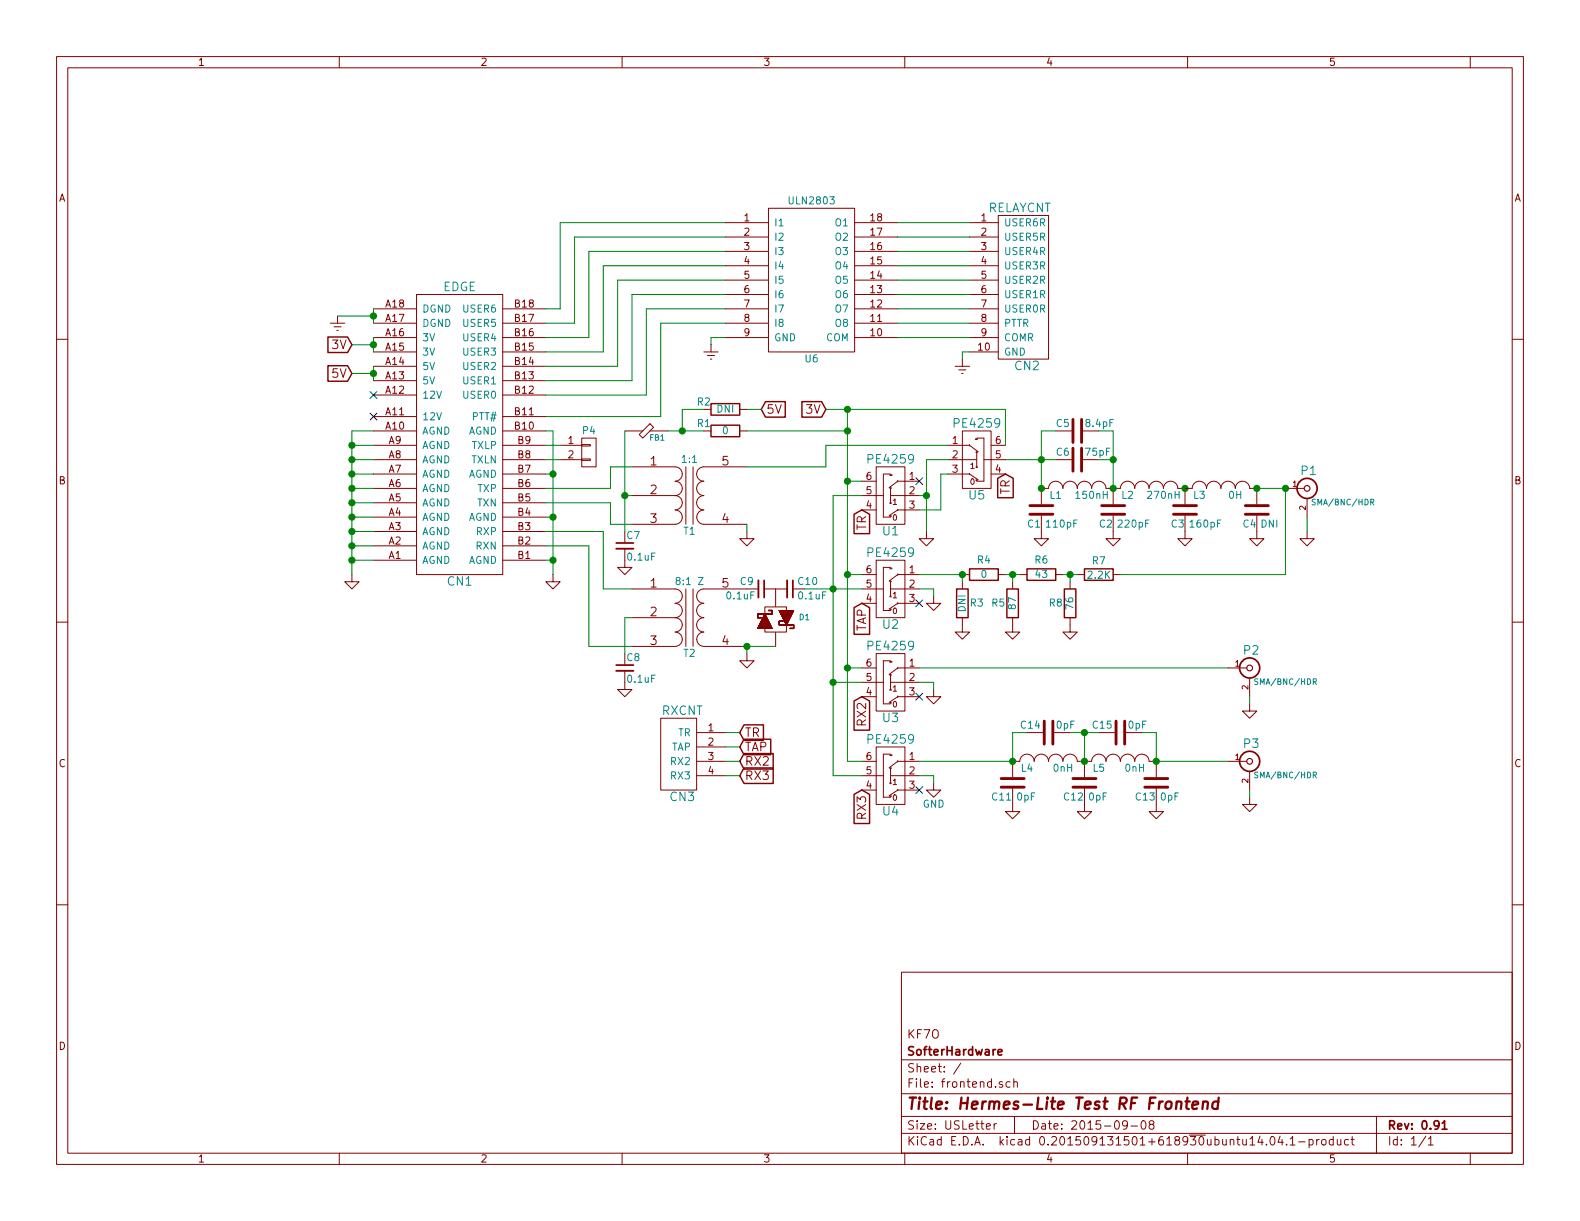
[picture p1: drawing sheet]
EESchema Schematic File Version 2
LIBS:frontend-rescue
LIBS:power
LIBS:device
LIBS:transistors
LIBS:conn
LIBS:linear
LIBS:regul
LIBS:74xx
LIBS:cmos4000
LIBS:adc-dac
LIBS:memory
LIBS:xilinx
LIBS:microcontrollers
LIBS:dsp
LIBS:microchip
LIBS:analog_switches
LIBS:motorola
LIBS:texas
LIBS:intel
LIBS:audio
LIBS:interface
LIBS:digital-audio
LIBS:philips
LIBS:display
LIBS:cypress
LIBS:siliconi
LIBS:opto
LIBS:atmel
LIBS:contrib
LIBS:valves
LIBS:hermeslite
LIBS:frontend-cache
EELAYER 25 0
EELAYER END
$Descr USLetter 11000 8500
encoding utf-8
Sheet 1 1
Title "Hermes-Lite Test RF Frontend"
Date "2015-09-08"
Rev "0.91"
Comp "SofterHardware"
Comment1 "KF7O"
Comment2 ""
Comment3 ""
Comment4 ""
$EndDescr
$Comp
L EDGE CN1
U 1 1
P 3200 2900
F 0 "CN1" H 3200 1750 60  0000 C CNN
F 1 "EDGE" H 3200 3800 60  0000 C CNN
F 2 "HERMESLITE:EDGE" H 3200 2400 60  0001 C CNN
F 3 "" H 3200 2400 60  0000 C CNN
	1    3200 2900
	1    0    0    -1  
$EndComp
$Comp
L BNC P1
U 1 1
P 9100 3400
F 0 "P1" H 9110 3520 60  0000 C CNN
F 1 "SMA/BNC/HDR" H 9350 3300 40  0000 C CNN
F 2 "HERMESLITE:rfconnector" H 9100 3400 60  0001 C CNN
F 3 "" H 9100 3400 60  0000 C CNN
	1    9100 3400
	1    0    0    -1  
$EndComp
$Comp
L BNC P2
U 1 1
P 8700 4650
F 0 "P2" H 8710 4770 60  0000 C CNN
F 1 "SMA/BNC/HDR" H 8950 4550 40  0000 C CNN
F 2 "HERMESLITE:rfconnector" H 8700 4650 60  0001 C CNN
F 3 "" H 8700 4650 60  0000 C CNN
	1    8700 4650
	1    0    0    -1  
$EndComp
$Comp
L DIODESCH2 D1
U 1 1
P 5400 4300
F 0 "D1" V 5400 4500 40  0000 C CNN
F 1 "DIODESCH2" H 5400 4125 40  0001 C CNN
F 2 "HERMESLITE:SOD323" H 5400 4375 60  0001 C CNN
F 3 "" H 5400 4375 60  0000 C CNN
	1    5400 4300
	0    1    1    0   
$EndComp
$Comp
L FB FB1
U 1 1
P 4500 3000
F 0 "FB1" H 4575 2950 39  0000 C CNN
F 1 "FB" H 4500 3100 60  0001 C CNN
F 2 "Capacitors_SMD:C_0805_HandSoldering" H 4500 3000 60  0001 C CNN
F 3 "" H 4500 3000 60  0000 C CNN
	1    4500 3000
	1    0    0    -1  
$EndComp
$Comp
L GND #PWR01
U 1 1
P 9100 3700
F 0 "#PWR01" H 9100 3700 30  0001 C CNN
F 1 "GND" H 9100 3630 30  0001 C CNN
F 2 "" H 9100 3700 60  0000 C CNN
F 3 "" H 9100 3700 60  0000 C CNN
	1    9100 3700
	1    0    0    -1  
$EndComp
$Comp
L INDUCTOR_SMALL L1
U 1 1
P 7500 3400
F 0 "L1" H 7350 3350 50  0000 C CNN
F 1 "150nH" H 7600 3350 50  0000 C CNN
F 2 "HERMESLITE:inductor" H 7500 3400 60  0001 C CNN
F 3 "" H 7500 3400 60  0000 C CNN
	1    7500 3400
	1    0    0    -1  
$EndComp
$Comp
L INDUCTOR_SMALL L2
U 1 1
P 8000 3400
F 0 "L2" H 7850 3350 50  0000 C CNN
F 1 "270nH" H 8100 3350 50  0000 C CNN
F 2 "HERMESLITE:inductor" H 8000 3400 60  0001 C CNN
F 3 "" H 8000 3400 60  0000 C CNN
	1    8000 3400
	1    0    0    -1  
$EndComp
$Comp
L C C6
U 1 1
P 7500 3200
F 0 "C6" V 7450 3050 50  0000 L CNN
F 1 "75pF" V 7450 3250 50  0000 L CNN
F 2 "Capacitors_SMD:C_0805_HandSoldering" H 7538 3050 30  0001 C CNN
F 3 "" H 7500 3200 60  0000 C CNN
	1    7500 3200
	0    1    1    0   
$EndComp
$Comp
L C C1
U 1 1
P 7250 3550
F 0 "C1" H 7150 3450 50  0000 L CNN
F 1 "110pF" H 7275 3450 50  0000 L CNN
F 2 "Capacitors_SMD:C_0805_HandSoldering" H 7288 3400 30  0001 C CNN
F 3 "" H 7250 3550 60  0000 C CNN
	1    7250 3550
	1    0    0    -1  
$EndComp
$Comp
L C C2
U 1 1
P 7750 3550
F 0 "C2" H 7650 3450 50  0000 L CNN
F 1 "220pF" H 7775 3450 50  0000 L CNN
F 2 "Capacitors_SMD:C_0805_HandSoldering" H 7788 3400 30  0001 C CNN
F 3 "" H 7750 3550 60  0000 C CNN
	1    7750 3550
	1    0    0    -1  
$EndComp
$Comp
L C C3
U 1 1
P 8250 3550
F 0 "C3" H 8150 3450 50  0000 L CNN
F 1 "160pF" H 8275 3450 50  0000 L CNN
F 2 "Capacitors_SMD:C_0805_HandSoldering" H 8288 3400 30  0001 C CNN
F 3 "" H 8250 3550 60  0000 C CNN
	1    8250 3550
	1    0    0    -1  
$EndComp
Wire Wire Line
	7000 3200 7350 3200
Wire Wire Line
	7250 3000 7250 3400
Wire Wire Line
	7650 3200 7750 3200
Wire Wire Line
	7750 3000 7750 3400
$Comp
L GND #PWR02
U 1 1
P 7250 3700
F 0 "#PWR02" H 7250 3450 50  0001 C CNN
F 1 "GND" H 7250 3550 50  0001 C CNN
F 2 "" H 7250 3700 60  0000 C CNN
F 3 "" H 7250 3700 60  0000 C CNN
	1    7250 3700
	1    0    0    -1  
$EndComp
$Comp
L GND #PWR03
U 1 1
P 7750 3700
F 0 "#PWR03" H 7750 3450 50  0001 C CNN
F 1 "GND" H 7750 3550 50  0001 C CNN
F 2 "" H 7750 3700 60  0000 C CNN
F 3 "" H 7750 3700 60  0000 C CNN
	1    7750 3700
	1    0    0    -1  
$EndComp
$Comp
L GND #PWR04
U 1 1
P 8250 3700
F 0 "#PWR04" H 8250 3450 50  0001 C CNN
F 1 "GND" H 8250 3550 50  0001 C CNN
F 2 "" H 8250 3700 60  0000 C CNN
F 3 "" H 8250 3700 60  0000 C CNN
	1    8250 3700
	1    0    0    -1  
$EndComp
$Comp
L PE4259 U1
U 1 1
P 6200 3450
F 0 "U1" H 6200 3200 60  0000 C CNN
F 1 "PE4259" H 6200 3700 60  0000 C CNN
F 2 "HERMESLITE:pe4259" H 6200 3450 60  0001 C CNN
F 3 "" H 6200 3450 60  0000 C CNN
	1    6200 3450
	1    0    0    -1  
$EndComp
$Comp
L TRANSFO4 T1
U 1 1
P 4800 3450
F 0 "T1" H 4800 3200 50  0000 C CNN
F 1 "1:1" H 4800 3700 50  0000 C CNN
F 2 "HERMESLITE:TRANSFSMT" H 4800 3450 60  0001 C CNN
F 3 "" H 4800 3450 60  0000 C CNN
	1    4800 3450
	1    0    0    -1  
$EndComp
$Comp
L TRANSFO4 T2
U 1 1
P 4800 4300
F 0 "T2" H 4800 4050 50  0000 C CNN
F 1 "8:1 Z" H 4800 4550 50  0000 C CNN
F 2 "HERMESLITE:TRANSFSMT" H 4800 4300 60  0001 C CNN
F 3 "" H 4800 4300 60  0000 C CNN
	1    4800 4300
	1    0    0    -1  
$EndComp
$Comp
L C_Small C9
U 1 1
P 5300 4100
F 0 "C9" V 5250 3950 50  0000 L CNN
F 1 "0.1uF" V 5350 3850 50  0000 L CNN
F 2 "Capacitors_SMD:C_0805_HandSoldering" H 5300 4100 60  0001 C CNN
F 3 "" H 5300 4100 60  0000 C CNN
	1    5300 4100
	0    1    1    0   
$EndComp
$Comp
L C_Small C8
U 1 1
P 4350 4650
F 0 "C8" H 4360 4720 50  0000 L CNN
F 1 "0.1uF" H 4360 4570 50  0000 L CNN
F 2 "Capacitors_SMD:C_0805_HandSoldering" H 4350 4650 60  0001 C CNN
F 3 "" H 4350 4650 60  0000 C CNN
	1    4350 4650
	1    0    0    -1  
$EndComp
$Comp
L C_Small C10
U 1 1
P 5500 4100
F 0 "C10" V 5450 4150 50  0000 L CNN
F 1 "0.1uF" V 5550 4150 50  0000 L CNN
F 2 "Capacitors_SMD:C_0805_HandSoldering" H 5500 4100 60  0001 C CNN
F 3 "" H 5500 4100 60  0000 C CNN
	1    5500 4100
	0    1    1    0   
$EndComp
$Comp
L C_Small C7
U 1 1
P 4350 3800
F 0 "C7" H 4360 3870 50  0000 L CNN
F 1 "0.1uF" H 4360 3720 50  0000 L CNN
F 2 "Capacitors_SMD:C_0805_HandSoldering" H 4350 3800 60  0001 C CNN
F 3 "" H 4350 3800 60  0000 C CNN
	1    4350 3800
	1    0    0    -1  
$EndComp
$Comp
L R R1
U 1 1
P 5050 3000
F 0 "R1" V 5000 2850 50  0000 C CNN
F 1 "0" V 5050 3000 50  0000 C CNN
F 2 "Capacitors_SMD:C_0805_HandSoldering" V 4980 3000 30  0001 C CNN
F 3 "" H 5050 3000 30  0000 C CNN
	1    5050 3000
	0    1    1    0   
$EndComp
$Comp
L R R7
U 1 1
P 7650 4000
F 0 "R7" V 7750 4000 50  0000 C CNN
F 1 "2.2K" V 7650 4000 50  0000 C CNN
F 2 "Capacitors_SMD:C_0805_HandSoldering" V 7580 4000 30  0001 C CNN
F 3 "" H 7650 4000 30  0000 C CNN
	1    7650 4000
	0    -1   -1   0   
$EndComp
$Comp
L R R8
U 1 1
P 7450 4200
F 0 "R8" H 7350 4200 50  0000 C CNN
F 1 "76" V 7450 4200 50  0000 C CNN
F 2 "Capacitors_SMD:C_0805_HandSoldering" V 7380 4200 30  0001 C CNN
F 3 "" H 7450 4200 30  0000 C CNN
	1    7450 4200
	1    0    0    -1  
$EndComp
$Comp
L R R6
U 1 1
P 7250 4000
F 0 "R6" V 7150 4000 50  0000 C CNN
F 1 "43" V 7250 4000 50  0000 C CNN
F 2 "Capacitors_SMD:C_0805_HandSoldering" V 7180 4000 30  0001 C CNN
F 3 "" H 7250 4000 30  0000 C CNN
	1    7250 4000
	0    1    1    0   
$EndComp
$Comp
L R R4
U 1 1
P 6850 4000
F 0 "R4" V 6750 4000 50  0000 C CNN
F 1 "0" V 6850 4000 50  0000 C CNN
F 2 "Capacitors_SMD:C_0805_HandSoldering" V 6780 4000 30  0001 C CNN
F 3 "" H 6850 4000 30  0000 C CNN
	1    6850 4000
	0    1    1    0   
$EndComp
$Comp
L R R5
U 1 1
P 7050 4200
F 0 "R5" H 6950 4200 50  0000 C CNN
F 1 "87" V 7050 4200 50  0000 C CNN
F 2 "Capacitors_SMD:C_0805_HandSoldering" V 6980 4200 30  0001 C CNN
F 3 "" H 7050 4200 30  0000 C CNN
	1    7050 4200
	1    0    0    -1  
$EndComp
$Comp
L R R3
U 1 1
P 6700 4200
F 0 "R3" H 6800 4200 50  0000 C CNN
F 1 "DNI" V 6700 4200 50  0000 C CNN
F 2 "Capacitors_SMD:C_0805_HandSoldering" V 6630 4200 30  0001 C CNN
F 3 "" H 6700 4200 30  0000 C CNN
	1    6700 4200
	1    0    0    -1  
$EndComp
$Comp
L PE4259 U2
U 1 1
P 6200 4100
F 0 "U2" H 6200 3850 60  0000 C CNN
F 1 "PE4259" H 6200 4350 60  0000 C CNN
F 2 "HERMESLITE:pe4259" H 6200 4100 60  0001 C CNN
F 3 "" H 6200 4100 60  0000 C CNN
	1    6200 4100
	1    0    0    -1  
$EndComp
$Comp
L PE4259 U3
U 1 1
P 6200 4750
F 0 "U3" H 6200 4500 60  0000 C CNN
F 1 "PE4259" H 6200 5000 60  0000 C CNN
F 2 "HERMESLITE:pe4259" H 6200 4750 60  0001 C CNN
F 3 "" H 6200 4750 60  0000 C CNN
	1    6200 4750
	1    0    0    -1  
$EndComp
Wire Wire Line
	5800 4750 6000 4750
Connection ~ 5800 4100
Wire Wire Line
	6400 4000 6700 4000
Wire Wire Line
	6700 4000 6700 4050
Wire Wire Line
	7000 4000 7100 4000
Wire Wire Line
	7050 4050 7050 4000
Connection ~ 7050 4000
Wire Wire Line
	7400 4000 7500 4000
Connection ~ 7450 4000
Connection ~ 6700 4000
Connection ~ 7250 3400
Connection ~ 7750 3400
Connection ~ 8250 3400
$Comp
L GND #PWR05
U 1 1
P 4350 4750
F 0 "#PWR05" H 4350 4500 50  0001 C CNN
F 1 "GND" H 4350 4600 50  0001 C CNN
F 2 "" H 4350 4750 60  0000 C CNN
F 3 "" H 4350 4750 60  0000 C CNN
	1    4350 4750
	1    0    0    -1  
$EndComp
$Comp
L GND #PWR06
U 1 1
P 4350 3900
F 0 "#PWR06" H 4350 3650 50  0001 C CNN
F 1 "GND" H 4350 3750 50  0001 C CNN
F 2 "" H 4350 3900 60  0000 C CNN
F 3 "" H 4350 3900 60  0000 C CNN
	1    4350 3900
	1    0    0    -1  
$EndComp
$Comp
L GND #PWR07
U 1 1
P 6700 4350
F 0 "#PWR07" H 6700 4100 50  0001 C CNN
F 1 "GND" H 6700 4200 50  0001 C CNN
F 2 "" H 6700 4350 60  0000 C CNN
F 3 "" H 6700 4350 60  0000 C CNN
	1    6700 4350
	1    0    0    -1  
$EndComp
$Comp
L GND #PWR08
U 1 1
P 7050 4350
F 0 "#PWR08" H 7050 4100 50  0001 C CNN
F 1 "GND" H 7050 4200 50  0001 C CNN
F 2 "" H 7050 4350 60  0000 C CNN
F 3 "" H 7050 4350 60  0000 C CNN
	1    7050 4350
	1    0    0    -1  
$EndComp
$Comp
L GND #PWR09
U 1 1
P 7450 4350
F 0 "#PWR09" H 7450 4100 50  0001 C CNN
F 1 "GND" H 7450 4200 50  0001 C CNN
F 2 "" H 7450 4350 60  0000 C CNN
F 3 "" H 7450 4350 60  0000 C CNN
	1    7450 4350
	1    0    0    -1  
$EndComp
Text GLabel 6000 3550 3    60   Input ~ 0
TR
Text GLabel 6000 4200 3    60   Input ~ 0
TAP
Text GLabel 6000 4850 3    60   Input ~ 0
RX2
NoConn ~ 6400 4200
NoConn ~ 6400 4850
$Comp
L GND #PWR010
U 1 1
P 6500 4150
F 0 "#PWR010" H 6500 3900 50  0001 C CNN
F 1 "GND" H 6500 4000 50  0001 C CNN
F 2 "" H 6500 4150 60  0000 C CNN
F 3 "" H 6500 4150 60  0000 C CNN
	1    6500 4150
	1    0    0    -1  
$EndComp
$Comp
L GND #PWR011
U 1 1
P 6500 4800
F 0 "#PWR011" H 6500 4550 50  0001 C CNN
F 1 "GND" H 6500 4650 50  0001 C CNN
F 2 "" H 6500 4800 60  0000 C CNN
F 3 "" H 6500 4800 60  0000 C CNN
	1    6500 4800
	1    0    0    -1  
$EndComp
Wire Wire Line
	6400 4100 6500 4100
Wire Wire Line
	6500 4100 6500 4150
Wire Wire Line
	6400 4750 6500 4750
Wire Wire Line
	6500 4750 6500 4800
Wire Wire Line
	4350 4550 4350 4300
Wire Wire Line
	4350 4300 4400 4300
Wire Wire Line
	4350 3000 4350 3700
Wire Wire Line
	4350 3450 4400 3450
Connection ~ 4350 3450
$Comp
L GND #PWR012
U 1 1
P 5200 4550
F 0 "#PWR012" H 5200 4300 50  0001 C CNN
F 1 "GND" H 5200 4400 50  0001 C CNN
F 2 "" H 5200 4550 60  0000 C CNN
F 3 "" H 5200 4550 60  0000 C CNN
	1    5200 4550
	1    0    0    -1  
$EndComp
$Comp
L GND #PWR013
U 1 1
P 5200 3700
F 0 "#PWR013" H 5200 3450 50  0001 C CNN
F 1 "GND" H 5200 3550 50  0001 C CNN
F 2 "" H 5200 3700 60  0000 C CNN
F 3 "" H 5200 3700 60  0000 C CNN
	1    5200 3700
	1    0    0    -1  
$EndComp
Wire Wire Line
	5200 3650 5200 3700
Wire Wire Line
	5400 4500 5200 4500
Wire Wire Line
	5200 4500 5200 4550
Connection ~ 5200 4500
Wire Wire Line
	5600 4100 6000 4100
Wire Wire Line
	5900 4650 6000 4650
Wire Wire Line
	5900 4000 6000 4000
Text GLabel 5750 2850 0    60   Input ~ 0
3V
$Comp
L PE4259 U4
U 1 1
P 6200 5400
F 0 "U4" H 6200 5150 60  0000 C CNN
F 1 "PE4259" H 6200 5650 60  0000 C CNN
F 2 "HERMESLITE:pe4259" H 6200 5400 60  0001 C CNN
F 3 "" H 6200 5400 60  0000 C CNN
	1    6200 5400
	1    0    0    -1  
$EndComp
Wire Wire Line
	5900 5300 6000 5300
Wire Wire Line
	5800 5400 6000 5400
Connection ~ 5800 4750
NoConn ~ 6400 5500
$Comp
L GND #PWR014
U 1 1
P 6500 5450
F 0 "#PWR014" H 6500 5200 50  0001 C CNN
F 1 "GND" H 6500 5300 50  0000 C CNN
F 2 "" H 6500 5450 60  0000 C CNN
F 3 "" H 6500 5450 60  0000 C CNN
	1    6500 5450
	1    0    0    -1  
$EndComp
Wire Wire Line
	6400 5400 6500 5400
Wire Wire Line
	6500 5400 6500 5450
$Comp
L BNC P3
U 1 1
P 8700 5300
F 0 "P3" H 8710 5420 60  0000 C CNN
F 1 "SMA/BNC/HDR" H 8950 5200 40  0000 C CNN
F 2 "HERMESLITE:rfconnector" H 8700 5300 60  0001 C CNN
F 3 "" H 8700 5300 60  0000 C CNN
	1    8700 5300
	1    0    0    -1  
$EndComp
Wire Wire Line
	6400 4650 8550 4650
Text GLabel 6000 5500 3    60   Input ~ 0
RX3
$Comp
L R R2
U 1 1
P 5050 2850
F 0 "R2" V 5000 2700 50  0000 C CNN
F 1 "DNI" V 5050 2850 50  0000 C CNN
F 2 "Capacitors_SMD:C_0805_HandSoldering" V 4980 2850 30  0001 C CNN
F 3 "" H 5050 2850 30  0000 C CNN
	1    5050 2850
	0    1    1    0   
$EndComp
Wire Wire Line
	4650 3000 4900 3000
$Comp
L C C5
U 1 1
P 7500 3000
F 0 "C5" V 7450 2850 50  0000 L CNN
F 1 "8.4pF" V 7450 3050 50  0000 L CNN
F 2 "Capacitors_SMD:C_0805_HandSoldering" H 7538 2850 30  0001 C CNN
F 3 "" H 7500 3000 60  0000 C CNN
	1    7500 3000
	0    1    1    0   
$EndComp
Wire Wire Line
	7650 3000 7750 3000
Connection ~ 7750 3200
Wire Wire Line
	7250 3000 7350 3000
Connection ~ 7250 3200
Text GLabel 5300 2850 2    60   Input ~ 0
5V
$Comp
L GND #PWR015
U 1 1
P 8700 4900
F 0 "#PWR015" H 8700 4900 30  0001 C CNN
F 1 "GND" H 8700 4830 30  0001 C CNN
F 2 "" H 8700 4900 60  0000 C CNN
F 3 "" H 8700 4900 60  0000 C CNN
	1    8700 4900
	1    0    0    -1  
$EndComp
$Comp
L GND #PWR016
U 1 1
P 8700 5550
F 0 "#PWR016" H 8700 5550 30  0001 C CNN
F 1 "GND" H 8700 5480 30  0001 C CNN
F 2 "" H 8700 5550 60  0000 C CNN
F 3 "" H 8700 5550 60  0000 C CNN
	1    8700 5550
	1    0    0    -1  
$EndComp
Wire Wire Line
	8700 4850 8700 4900
Wire Wire Line
	8700 5500 8700 5550
Wire Wire Line
	3800 3700 4200 3700
Wire Wire Line
	4200 3700 4200 4100
Wire Wire Line
	4200 4100 4400 4100
Wire Wire Line
	3800 3800 4100 3800
Wire Wire Line
	4100 3800 4100 4500
Wire Wire Line
	4100 4500 4400 4500
Wire Wire Line
	3800 3400 4250 3400
Wire Wire Line
	4250 3400 4250 3250
Wire Wire Line
	4250 3250 4400 3250
Wire Wire Line
	3800 3500 4250 3500
Wire Wire Line
	4250 3500 4250 3650
Wire Wire Line
	4250 3650 4400 3650
Wire Wire Line
	3800 2150 3900 2150
Wire Wire Line
	3900 2150 3900 1550
Wire Wire Line
	3900 1550 5050 1550
Wire Wire Line
	3800 2250 4000 2250
Wire Wire Line
	4000 2250 4000 1650
Wire Wire Line
	4000 1650 5050 1650
Wire Wire Line
	3800 2350 4100 2350
Wire Wire Line
	4100 2350 4100 1750
Wire Wire Line
	4100 1750 5050 1750
Wire Wire Line
	3800 2450 4200 2450
Wire Wire Line
	4200 2450 4200 1850
Wire Wire Line
	4200 1850 5050 1850
Wire Wire Line
	3800 2550 4300 2550
Wire Wire Line
	4300 2550 4300 1950
Wire Wire Line
	4300 1950 5050 1950
Wire Wire Line
	3800 2650 4400 2650
Wire Wire Line
	4400 2650 4400 2050
Wire Wire Line
	4400 2050 5050 2050
Wire Wire Line
	3800 2750 4500 2750
Wire Wire Line
	4500 2750 4500 2150
Wire Wire Line
	4500 2150 5050 2150
Wire Wire Line
	3800 2900 4600 2900
Wire Wire Line
	4600 2900 4600 2250
Wire Wire Line
	4600 2250 5050 2250
Wire Wire Line
	4950 2400 4950 2350
Wire Wire Line
	4950 2350 5050 2350
$Comp
L ULN2803 U6
U 1 1
P 5650 1950
F 0 "U6" H 5650 1400 50  0000 C CNN
F 1 "ULN2803" H 5650 2500 50  0000 C CNN
F 2 "HERMESLITE:PSOP-18" H 5650 1950 50  0001 C CNN
F 3 "DOCUMENTATION" H 5650 1950 50  0001 C CNN
	1    5650 1950
	1    0    0    -1  
$EndComp
$Comp
L RELAYCNT CN2
U 1 1
P 6950 2000
F 0 "CN2" H 7150 1450 60  0000 C CNN
F 1 "RELAYCNT" H 7100 2550 60  0000 C CNN
F 2 "HERMESLITE:10pin" H 6950 2050 60  0001 C CNN
F 3 "" H 6950 2050 60  0000 C CNN
	1    6950 2000
	1    0    0    -1  
$EndComp
Wire Wire Line
	6250 1550 6750 1550
Wire Wire Line
	6250 1650 6750 1650
Wire Wire Line
	6250 1750 6750 1750
Wire Wire Line
	6250 1850 6750 1850
Wire Wire Line
	6250 1950 6750 1950
Wire Wire Line
	6250 2050 6750 2050
Wire Wire Line
	6250 2150 6750 2150
Wire Wire Line
	6250 2250 6750 2250
Wire Wire Line
	6250 2350 6750 2350
Wire Wire Line
	6750 2450 6700 2450
Wire Wire Line
	6700 2450 6700 2500
$Comp
L RXCNT CN3
U 1 1
P 4850 5250
F 0 "CN3" H 4950 4950 60  0000 C CNN
F 1 "RXCNT" H 4950 5550 60  0000 C CNN
F 2 "HERMESLITE:4pinmid" H 4850 5250 60  0001 C CNN
F 3 "" H 4850 5250 60  0000 C CNN
	1    4850 5250
	-1   0    0    -1  
$EndComp
Text GLabel 5150 5100 2    60   Input ~ 0
TR
Text GLabel 5150 5200 2    60   Input ~ 0
TAP
Text GLabel 5150 5300 2    60   Input ~ 0
RX2
Text GLabel 5150 5400 2    60   Input ~ 0
RX3
Wire Wire Line
	5150 5100 5050 5100
Wire Wire Line
	5050 5200 5150 5200
Wire Wire Line
	5150 5300 5050 5300
Wire Wire Line
	5050 5400 5150 5400
NoConn ~ 2600 2750
NoConn ~ 2600 2900
$Comp
L GND #PWR017
U 1 1
P 3850 4000
F 0 "#PWR017" H 3850 4000 30  0001 C CNN
F 1 "GND" H 3850 3930 30  0001 C CNN
F 2 "" H 3850 4000 60  0000 C CNN
F 3 "" H 3850 4000 60  0000 C CNN
	1    3850 4000
	1    0    0    -1  
$EndComp
Wire Wire Line
	2600 3000 2450 3000
Wire Wire Line
	2450 3000 2450 4000
Wire Wire Line
	2600 3100 2450 3100
Connection ~ 2450 3100
Wire Wire Line
	2600 3200 2450 3200
Connection ~ 2450 3200
Wire Wire Line
	2600 3300 2450 3300
Connection ~ 2450 3300
Wire Wire Line
	2600 3400 2450 3400
Connection ~ 2450 3400
Wire Wire Line
	2600 3500 2450 3500
Connection ~ 2450 3500
Wire Wire Line
	2600 3600 2450 3600
Connection ~ 2450 3600
Wire Wire Line
	2600 3700 2450 3700
Connection ~ 2450 3700
Wire Wire Line
	2600 3800 2450 3800
Connection ~ 2450 3800
Wire Wire Line
	2600 3900 2450 3900
Connection ~ 2450 3900
$Comp
L GND #PWR018
U 1 1
P 2450 4000
F 0 "#PWR018" H 2450 4000 30  0001 C CNN
F 1 "GND" H 2450 3930 30  0001 C CNN
F 2 "" H 2450 4000 60  0000 C CNN
F 3 "" H 2450 4000 60  0000 C CNN
	1    2450 4000
	1    0    0    -1  
$EndComp
Text GLabel 2450 2400 0    60   Input ~ 0
3V
Text GLabel 2450 2600 0    60   Input ~ 0
5V
Wire Wire Line
	2600 2350 2600 2450
Wire Wire Line
	2600 2550 2600 2650
Wire Wire Line
	2600 2600 2450 2600
Connection ~ 2600 2600
Wire Wire Line
	2600 2400 2450 2400
Connection ~ 2600 2400
$Comp
L GNDREF #PWR019
U 1 1
P 4950 2400
F 0 "#PWR019" H 4950 2150 50  0001 C CNN
F 1 "GNDREF" H 4950 2250 50  0001 C CNN
F 2 "" H 4950 2400 60  0000 C CNN
F 3 "" H 4950 2400 60  0000 C CNN
	1    4950 2400
	1    0    0    -1  
$EndComp
$Comp
L GNDREF #PWR020
U 1 1
P 2350 2200
F 0 "#PWR020" H 2350 1950 50  0001 C CNN
F 1 "GNDREF" H 2350 2050 50  0001 C CNN
F 2 "" H 2350 2200 60  0000 C CNN
F 3 "" H 2350 2200 60  0000 C CNN
	1    2350 2200
	1    0    0    -1  
$EndComp
Wire Wire Line
	2600 2150 2600 2250
Wire Wire Line
	2600 2200 2350 2200
Connection ~ 2600 2200
Wire Wire Line
	5800 3450 5800 5400
$Comp
L PE4259 U5
U 1 1
P 6800 3200
F 0 "U5" H 6800 2950 60  0000 C CNN
F 1 "PE4259" H 6800 3450 60  0000 C CNN
F 2 "HERMESLITE:pe4259" H 6800 3200 60  0001 C CNN
F 3 "" H 6800 3200 60  0000 C CNN
	1    6800 3200
	-1   0    0    -1  
$EndComp
Wire Wire Line
	5900 2850 5900 5300
Connection ~ 5900 4650
Text GLabel 7000 3300 3    60   Input ~ 0
TR
Wire Wire Line
	6000 3350 5900 3350
Connection ~ 5900 4000
Wire Wire Line
	6400 3450 6450 3450
Wire Wire Line
	6450 3200 6450 3700
$Comp
L GND #PWR021
U 1 1
P 6450 3700
F 0 "#PWR021" H 6450 3450 50  0001 C CNN
F 1 "GND" H 6450 3550 50  0001 C CNN
F 2 "" H 6450 3700 60  0000 C CNN
F 3 "" H 6450 3700 60  0000 C CNN
	1    6450 3700
	1    0    0    -1  
$EndComp
Wire Wire Line
	6550 3550 6400 3550
Wire Wire Line
	6550 3300 6550 3550
Connection ~ 6450 3450
NoConn ~ 6400 3350
Wire Wire Line
	5750 3250 5200 3250
Wire Wire Line
	5750 3100 5750 3250
Wire Wire Line
	6550 3300 6600 3300
Wire Wire Line
	6450 3200 6600 3200
Wire Wire Line
	5750 3100 6600 3100
Wire Wire Line
	6000 3450 5800 3450
Wire Wire Line
	5750 2850 7000 2850
Wire Wire Line
	7000 2850 7000 3100
Connection ~ 5900 3350
Wire Wire Line
	7450 4000 7450 4050
Wire Wire Line
	7800 4000 8950 4000
Wire Wire Line
	5200 3000 5900 3000
Connection ~ 5900 3000
Wire Wire Line
	4900 2850 4750 2850
Wire Wire Line
	4750 2850 4750 3000
Connection ~ 4750 3000
Connection ~ 5900 2850
Wire Wire Line
	5300 2850 5200 2850
$Comp
L GNDREF #PWR022
U 1 1
P 6700 2500
F 0 "#PWR022" H 6700 2250 50  0001 C CNN
F 1 "GNDREF" H 6700 2350 50  0001 C CNN
F 2 "" H 6700 2500 60  0000 C CNN
F 3 "" H 6700 2500 60  0000 C CNN
	1    6700 2500
	1    0    0    -1  
$EndComp
$Comp
L INDUCTOR_SMALL L3
U 1 1
P 8500 3400
F 0 "L3" H 8350 3350 50  0000 C CNN
F 1 "0H" H 8600 3350 50  0000 C CNN
F 2 "HERMESLITE:inductor" H 8500 3400 60  0001 C CNN
F 3 "" H 8500 3400 60  0000 C CNN
	1    8500 3400
	1    0    0    -1  
$EndComp
$Comp
L C C4
U 1 1
P 8750 3550
F 0 "C4" H 8650 3450 50  0000 L CNN
F 1 "DNI" H 8775 3450 50  0000 L CNN
F 2 "Capacitors_SMD:C_0805_HandSoldering" H 8788 3400 30  0001 C CNN
F 3 "" H 8750 3550 60  0000 C CNN
	1    8750 3550
	1    0    0    -1  
$EndComp
$Comp
L GND #PWR023
U 1 1
P 8750 3700
F 0 "#PWR023" H 8750 3450 50  0001 C CNN
F 1 "GND" H 8750 3550 50  0001 C CNN
F 2 "" H 8750 3700 60  0000 C CNN
F 3 "" H 8750 3700 60  0000 C CNN
	1    8750 3700
	1    0    0    -1  
$EndComp
$Comp
L INDUCTOR_SMALL L4
U 1 1
P 7300 5300
F 0 "L4" H 7150 5250 50  0000 C CNN
F 1 "0nH" H 7400 5250 50  0000 C CNN
F 2 "HERMESLITE:inductor" H 7300 5300 60  0001 C CNN
F 3 "" H 7300 5300 60  0000 C CNN
	1    7300 5300
	1    0    0    -1  
$EndComp
$Comp
L INDUCTOR_SMALL L5
U 1 1
P 7800 5300
F 0 "L5" H 7650 5250 50  0000 C CNN
F 1 "0nH" H 7900 5250 50  0000 C CNN
F 2 "HERMESLITE:inductor" H 7800 5300 60  0001 C CNN
F 3 "" H 7800 5300 60  0000 C CNN
	1    7800 5300
	1    0    0    -1  
$EndComp
$Comp
L C C14
U 1 1
P 7300 5100
F 0 "C14" V 7250 4900 50  0000 L CNN
F 1 "0pF" V 7250 5150 50  0000 L CNN
F 2 "Capacitors_SMD:C_0805_HandSoldering" H 7338 4950 30  0001 C CNN
F 3 "" H 7300 5100 60  0000 C CNN
	1    7300 5100
	0    1    1    0   
$EndComp
$Comp
L C C11
U 1 1
P 7050 5450
F 0 "C11" H 6900 5350 50  0000 L CNN
F 1 "0pF" H 7075 5350 50  0000 L CNN
F 2 "Capacitors_SMD:C_0805_HandSoldering" H 7088 5300 30  0001 C CNN
F 3 "" H 7050 5450 60  0000 C CNN
	1    7050 5450
	1    0    0    -1  
$EndComp
$Comp
L C C12
U 1 1
P 7550 5450
F 0 "C12" H 7400 5350 50  0000 L CNN
F 1 "0pF" H 7575 5350 50  0000 L CNN
F 2 "Capacitors_SMD:C_0805_HandSoldering" H 7588 5300 30  0001 C CNN
F 3 "" H 7550 5450 60  0000 C CNN
	1    7550 5450
	1    0    0    -1  
$EndComp
$Comp
L C C13
U 1 1
P 8050 5450
F 0 "C13" H 7900 5350 50  0000 L CNN
F 1 "0pF" H 8075 5350 50  0000 L CNN
F 2 "Capacitors_SMD:C_0805_HandSoldering" H 8088 5300 30  0001 C CNN
F 3 "" H 8050 5450 60  0000 C CNN
	1    8050 5450
	1    0    0    -1  
$EndComp
Wire Wire Line
	7050 5100 7050 5300
Wire Wire Line
	7550 5100 7550 5300
$Comp
L GND #PWR024
U 1 1
P 7050 5600
F 0 "#PWR024" H 7050 5350 50  0001 C CNN
F 1 "GND" H 7050 5450 50  0001 C CNN
F 2 "" H 7050 5600 60  0000 C CNN
F 3 "" H 7050 5600 60  0000 C CNN
	1    7050 5600
	1    0    0    -1  
$EndComp
$Comp
L GND #PWR025
U 1 1
P 7550 5600
F 0 "#PWR025" H 7550 5350 50  0001 C CNN
F 1 "GND" H 7550 5450 50  0001 C CNN
F 2 "" H 7550 5600 60  0000 C CNN
F 3 "" H 7550 5600 60  0000 C CNN
	1    7550 5600
	1    0    0    -1  
$EndComp
$Comp
L GND #PWR026
U 1 1
P 8050 5600
F 0 "#PWR026" H 8050 5350 50  0001 C CNN
F 1 "GND" H 8050 5450 50  0001 C CNN
F 2 "" H 8050 5600 60  0000 C CNN
F 3 "" H 8050 5600 60  0000 C CNN
	1    8050 5600
	1    0    0    -1  
$EndComp
Connection ~ 7050 5300
Connection ~ 7550 5300
Connection ~ 8050 5300
Wire Wire Line
	8950 4000 8950 3400
Wire Wire Line
	8950 3400 8750 3400
Connection ~ 8950 3400
Connection ~ 8750 3400
Wire Wire Line
	9100 3600 9100 3700
$Comp
L C C15
U 1 1
P 7800 5100
F 0 "C15" V 7750 4900 50  0000 L CNN
F 1 "0pF" V 7750 5150 50  0000 L CNN
F 2 "Capacitors_SMD:C_0805_HandSoldering" H 7838 4950 30  0001 C CNN
F 3 "" H 7800 5100 60  0000 C CNN
	1    7800 5100
	0    1    1    0   
$EndComp
Wire Wire Line
	7050 5100 7150 5100
Wire Wire Line
	7450 5100 7650 5100
Connection ~ 7550 5100
Wire Wire Line
	7950 5100 8050 5100
Wire Wire Line
	8050 5100 8050 5300
Wire Wire Line
	7050 5300 6400 5300
Wire Wire Line
	8050 5300 8550 5300
$Comp
L CONN_01X02 P4
U 1 1
P 4100 3150
F 0 "P4" H 4100 3300 50  0000 C CNN
F 1 "CONN_01X02" V 4200 3150 50  0001 C CNN
F 2 "Capacitors_SMD:C_0805_HandSoldering" H 4100 3150 60  0001 C CNN
F 3 "" H 4100 3150 60  0000 C CNN
	1    4100 3150
	1    0    0    -1  
$EndComp
Wire Wire Line
	3800 3100 3900 3100
Wire Wire Line
	3800 3200 3900 3200
Wire Wire Line
	3850 3000 3850 4000
Connection ~ 3850 3300
Connection ~ 3850 3600
Connection ~ 3850 3900
Wire Wire Line
	3800 3000 3850 3000
Wire Wire Line
	3800 3300 3850 3300
Wire Wire Line
	3800 3600 3850 3600
Wire Wire Line
	3850 3900 3800 3900
$EndSCHEMATC
